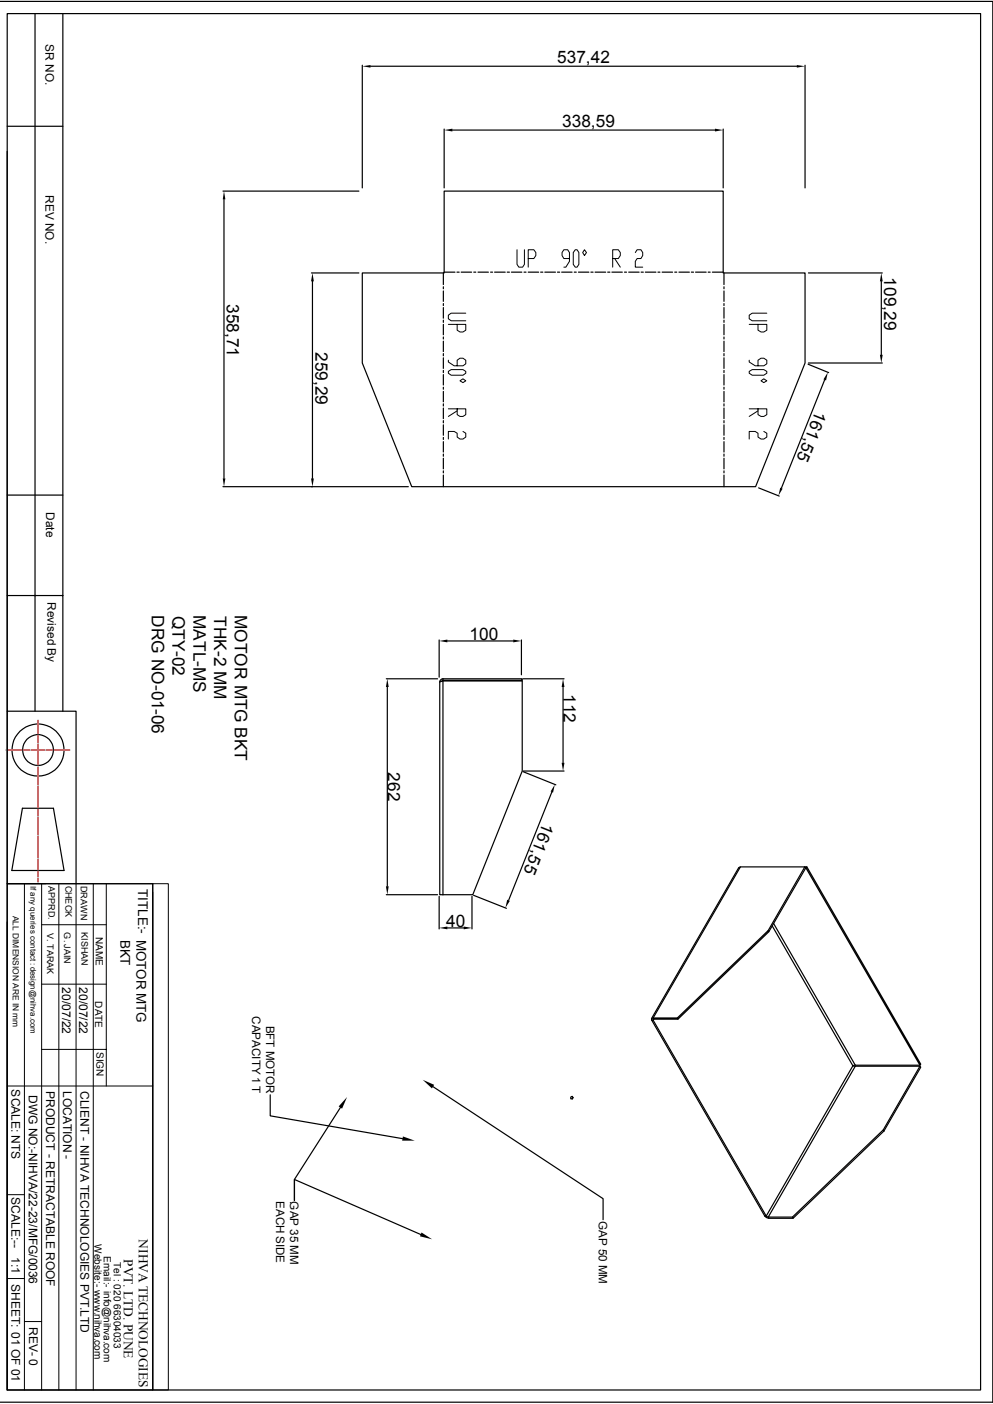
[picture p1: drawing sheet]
<svg xmlns="http://www.w3.org/2000/svg" width="210mm" height="297mm" viewBox="0 0 210 297" stroke-linecap="round" stroke-linejoin="round" font-family="sans-serif">
<g fill="none" stroke="#000" stroke-width=".25">
<path d="M0 .3h210v296.3h-210M1.5 2.9h205.9v291.1h-205.9zM7.4 2.9v147.6M13.3 2.9v147.6M76.6 13.8v26M78.4 14h90.1M170.3 13.8v26M1.5 32v118.5h14.6v36.4M1.5 26.7h11.8M93.9 27.3v12.5M95.7 27.5h55.5M153 27.3v12.5"/>
<path d="M47.2 40.4h28.7M47.4 42.2v59M65.9 57.7h10M66.1 59.5v41.7M93.8 57.7v2.5M93.9 40.4h59.1v17.3h17.3v19.1l-10.5 26.2h-72.7l-10.5-26.2v-19.1h17.3zM93.9 57.6h2.3M96.6 57.6h.5M97.5 57.6h2.2M100.2 57.6h.4M101.1 57.6h2.2M103.8 57.6h.4"/>
<path d="M104.6 57.6h2.2M107.3 57.6h.4M108.2 57.6h2.2M110.8 57.6h.5M111.7 57.6h2.2M114.3 57.6h.5M115.2 57.6h2.3M117.9 57.6h.5M118.8 57.6h2.2M121.5 57.6h.4M122.3 57.6h2.2M125 57.6h.4"/>
<path d="M125.9 57.6h2.2M128.5 57.6h.5M129.4 57.6h2.2M132.1 57.6h.4M133 57.6h2.2M135.6 57.6h.5M136.5 57.6h2.2M139.1 57.6h.5M140 57.6h2.2M142.7 57.6h.4M143.6 57.6h2.2M146.2 57.6h.5"/>
<path d="M147.1 57.6h2.3M149.8 57.6h.4M150.7 57.6h2.3M153.1 57.7v2.5M171 57.7h15.6M186.4 59.5v15.6M93.8 60.7v.4M93.8 61.6v2.2M93.8 64.2v.4M93.8 65.1v2.2M93.8 67.7v.5M93.8 68.6v2.2"/>
<path d="M93.8 71.3v.4M93.8 72.2v2.2M93.8 74.8v.5M93.8 75.7v2.2M93.8 78.4v.4M93.8 79.2v2.2M153.1 60.7v.4M153.1 61.6v2.2M153.1 64.2v.4M153.1 65.1v2.2M153.1 67.7v.5M153.1 68.6v2.2"/>
<path d="M153.1 71.3v.4M153.1 72.2v2.2M153.1 74.8v.5M153.1 75.7v2.2M153.1 78.4v.4M153.1 79.2v2.2M170.9 77l4.4 1.8M171 76.8h15.6M93.8 81.9v.4M93.8 82.8v2.2M93.8 85.4v.5M93.8 86.3v2.3"/>
<path d="M93.8 89v.5M93.8 89.9v2.2M93.8 92.5v.5M93.8 93.4v2.2M93.8 96.1v.4M93.8 96.9v2.3M93.8 99.6v.4M153.1 81.9v.4M153.1 82.8v2.2M153.1 85.4v.5M153.1 86.3v2.3M153.1 89v.5"/>
<path d="M153.1 89.9v2.2M153.1 92.5v.5M153.1 93.4v2.2M153.1 96.1v.4M153.1 96.9v2.3M153.1 99.6v.4M174.4 80.3l-9.1 23M1.5 104.7h11.8M47.2 103h39.2M93.8 100.5v2.5M153.1 100.5v2.5M160.4 103.2l4.4 1.7"/>
<path d="M1.5 126h11.8M92.9 135.4v7.9M94.6 135.6h13.9M110.3 135.4v7.3M1.5 150.5v36.4M81.7 143.6h10.8M81.9 145.3v42.2M93 144.3v45h.7M93.7 144.1h16.7v19l-10.4 26.2h-6.3M93.7 144.1l-.7 .2M93.7 143.6a.73 .73 0 0 0-.7 .7M93.7 143.6v.3l-.3 .2"/>
<path d="M93.7 143.6h16.7v.3h-16.7M93.7 144.1v45.2M110.7 143.6h8.6M119.1 145.3v16.1M4.7 171h6.6l2.2 13.1h-11zM110.6 163.2l7 2.8M110.7 163.1h8.6M116.7 167.6l-9.1 22.9M1.5 186.9h30.8v107.1h-30.8zM1.5 195v99M81.7 189.3h10.8M92.9 189.6v6.9"/>
<path d="M94.6 196.3h3.5M99.8 189.6v6.9M100.2 189.4l6.9 2.8M156.6 183.4l-.4 .2-18.4 31.9M162.5 196.8l7.7-13.4h-13.6l-18.5 31.9-.3 .2 .1 .3M163.3 195.9l17.1 29.6-18.3 31.8M163.6 195.4l17.3 29.9h13.7M170.4 183.6l.2-.2h-.4l.2 .2-7.8 13.5M170.6 183.4l24.1 41.7-.1 .2-24.1-41.7M137.8 215.8h.3l24 41.5h-.3zM138.1 215.6h.2l-.2 .2zM143.3 215.3l19.2-18.5 .1 .3-19.2 18.5z"/>
<path d="M143.3 215.3h-5.2l.2 .3h5.1M57.1 231.6v4.5l28 4.8M72 234.3l-9.7 15.2v4.5v-4.5l26.7 11.7M91.6 229.9l36 23.7v4.4M120.8 232.4l-.1-.3 .3-.2 .2 .3-.2 .3h-.3M121.2 232.2l-.1 .3M180.9 225.6h13.7l-7.8 13.4-19.2 18.5h-5.1zM180.9 225.3l-.5 .2 .5 .1M186.8 239l.1 .3M186.9 239.3l-19.2 18.4-.1-.2M194.6 225.6l.1 .2-7.8 13.5M161.8 257.2l.2 .3 .6 .2"/>
<path d="M162.1 257.2l.3 .3M162.5 257.5l.1 .2h5.1"/>
<circle cx="8" cy="158.7" r="5.5"/>
<circle cx="8.1" cy="158.7" r="3.3"/>
</g>
<g fill="#000">
<path d="M76.6 14l1.8-.2v.5zM168.5 13.8l1.8 .2-1.8 .3zM93.9 27.5l1.8-.3v.6zM151.2 27.2l1.8 .3-1.8 .3zM47.4 40.4l.3 1.8h-.6zM66.1 57.7l.3 1.8h-.6zM186.4 57.7l.3 1.8h-.6zM186.1 75.1h.6l-.3 1.7zM175.1 78.7l-.4 1.8-.5-.2zM47.1 101.2h.6l-.3 1.8zM65.8 101.2h.6l-.3 1.8zM165 103.2l.5 .2-.9 1.5z"/>
<path d="M92.9 135.6l1.7-.3v.6zM108.5 135.3l1.8 .3-1.8 .3zM81.9 143.6l.3 1.7h-.6zM119.1 143.6l.3 1.7h-.6zM117.3 165.9l-.3 1.8-.5-.3zM118.8 161.4h.6l-.3 1.7zM81.6 187.5h.6l-.3 1.8zM92.9 196.3l1.7-.3v.6zM98.1 196l1.7 .3-1.7 .3zM107.3 190.3l.5 .3-.9 1.5zM73.4 232.1l-1.1 2.4-.7-.4zM89.4 228.4l2.4 1.1-.4 .8z"/>
<path d="M85.2 240.4l2.5 .9h-2.7zM89.2 260.7l2.2 1.5-2.6-.7z"/>
</g>
<g fill="none" stroke="#000" stroke-width=".21">
<path d="M109.3 52.8v3.1l.4 .6h.8l.4-.6v-3.1M111.7 54.7h1.2l.4-.6v-.7l-.4-.6h-1.2v3.7M120.4 54.7h-1.1l-.4-.6v-.7l.4-.6h.8l.3 .6v1.9l-.7 1.2h-.4M121.7 52.8h.3l.4 .6v2.5l-.4 .6h-.3l-.5-.6v-2.5zM123.6 52.8l.4 .6-.4 .7-.4-.7zM129.6 54.7h1.2l.4-.6v-.7l-.4-.6h-1.2v3.7M130 54.7l1.2 1.8M134.4 53.4l.3-.6h.9l.3 .6v.7l-.3 .6h-.9l-.3 .6v1.2h1.5M94.8 78.6l.6-.4h2.5l.6 .4v.4l-.6 .4h-2.5l-.6-.4zM94.8 76.2v.4l1.3 .8h1.8l.6-.4v-.8l-.6-.4h-.6l-.6 .4v1.2M94.8 68.6h3.7v1.2l-.6 .4h-.6l-.6-.4v-1.2M98.5 66.3h-3.1l-.6 .4v.7l.6 .5h3.1"/>
<path d="M158.5 78.6l.6-.4h2.4l.7 .4v.4l-.7 .4h-2.4l-.6-.4zM158.5 68.6h3.7v1.2l-.7 .4h-.5l-.7-.4v-1.2M158.5 76.2v.4l1.2 .8h1.8l.7-.4v-.8l-.7-.4h-.5l-.7 .4v1.2M162.2 66.3h-3.1l-.6 .4v.7l.6 .5h3.1M94.8 86.5h3.7v1.2l-.6 .4h-.6l-.6-.4v-1.2M96.7 86.9l-1.9 1.2M97.3 80.6l.6-.5 .6 .5-.6 .3zM97.9 91.3l.6 .4v.8l-.6 .4h-.6l-.6-.4v-.8l-.6-.4h-1.3v1.6M158.5 86.5h3.7v1.2l-.7 .4h-.5l-.7-.4v-1.2M160.3 86.9l-1.8 1.2M161 80.6l.5-.5 .7 .5-.7 .3zM161.5 91.3l.7 .4v.8l-.7 .4h-.5l-.7-.4v-.8l-.6-.4h-1.2v1.6"/>
<path d="M1.5 186.9h30.8M5.2 186.9v107.1M8.8 186.9v107.1M8.8 195.6h13.7M12.4 186.9v107.1M16.1 186.9v107.1M19.7 186.9v107.1M22.5 186.9v42.8M32.3 186.9h3.3v107.1h-3.3zM32.3 188.7v105.3M8.8 208.2h13.7M1.5 229.7h30.8"/>
<path d="M8.8 222h13.7M1.5 252.7h3.7M1.5 270.5h3.7M5.2 279.6h3.6"/>
</g>
<g fill="none" stroke="#f00" stroke-width=".25">
<path d="M1.3 158.7h1.1M2.6 158.7h.2M3 158.7h1.1M4.4 158.7h.2M4.8 158.7h1.1M6.1 158.7h.3M6.6 158.7h1.1M7.9 158.7h.2M8 152.4v.8M8 153.4v.3M8 153.9v1.1M8 155.2v.2"/>
<path d="M8 155.7v1.1M8 157v.2M8 157.4v1.1M8 158.8v.2M8 159.2v1.1M8.3 158.7h1.1M9.7 158.7h.2M10.1 158.7h1.1M11.5 158.7h.2M11.9 158.7h1.1M13.2 158.7h.3M13.7 158.7h1.1"/>
<path d="M8 160.5v.2M8 161v1.1M8 162.3v.2M8 162.7v1.1M8 164v.3M8 164.5v1.1M8 165.8v.2M8 166.3v1.1M8 167.6v.2M8 168v1.2M8 169.4v.2M8 169.8v1.1"/>
<path d="M8 171.2v.2M8 171.6v1.1M8 172.9v.2M8 173.4v1.1M8 174.7v.2M8 175.1v1.1M8 176.4v.3M8 176.9v1.1M8 178.2v.2M8 178.6v1.2M8 180v.2M8 180.4v1.1"/>
<path d="M8 181.8v.2M8 182.2v1.1M8 183.5v.3M8 184v1.1M8 185.3v.2M8 185.8v.8"/>
</g>
<g font-size="3.6">
<text x="117.9" y="13.4">537,42</text>
<text x="118.9" y="26.9">338,59</text>
<text x="187" y="58.7" transform="rotate(90 187 58.7)">109,29</text>
<text x="48" y="64.3" transform="rotate(90 48 64.3)">358,71</text>
<text x="66.7" y="74.5" transform="rotate(90 66.7 74.5)">259,29</text>
<text x="172.5" y="86.7" transform="rotate(112 172.5 86.7)">161,5</text>
<text x="32.1" y="130.1" transform="rotate(90 32.1 130.1)">DRG NO-01-06</text>
<text x="36.5" y="130.2" transform="rotate(90 36.5 130.2)">QTY-02</text>
<text x="40.9" y="130.1" transform="rotate(90 40.9 130.1)">MATL-MS</text>
<text x="45.3" y="130.3" transform="rotate(90 45.3 130.3)">THK-2 MM</text>
<text x="49.7" y="130.1" transform="rotate(90 49.7 130.1)">MOTOR MTG BKT</text>
<text x="99.3" y="135.5">100</text>
<text x="119.2" y="146.8" transform="rotate(90 119.2 146.8)">112</text>
<text x="82" y="163.4" transform="rotate(90 82 163.4)">262</text>
<text x="114.8" y="173.9" transform="rotate(112 114.8 173.9)">161,5</text>
<text x="94.4" y="196.1">40</text>
</g>
<g font-size="2.8">
<text x="29.3" y="188.1" transform="rotate(90 29.3 188.1)">TITLE:- MOTOR MTG</text>
<text x="25.5" y="198.8" transform="rotate(90 25.5 198.8)">BKT</text>
<text x="29.3" y="262.2" transform="rotate(90 29.3 262.2)">NIHVA TECHNOLOGIES</text>
<text x="26.2" y="266.4" transform="rotate(90 26.2 266.4)">PVT. LTD. PUNE</text>
</g>
<g font-size="2.5">
<text x="9.7" y="9.4" transform="rotate(90 9.7 9.4)">SR NO.</text>
<text x="9.7" y="41.3" transform="rotate(90 9.7 41.3)">REV NO.</text>
<text x="9.8" y="108.3" transform="rotate(90 9.8 108.3)">Date</text>
<text x="10" y="127.4" transform="rotate(90 10 127.4)">Revised By</text>
<text x="13.1" y="208.9" transform="rotate(90 13.1 208.9)">20/07/22</text>
<text x="16.8" y="208.8" transform="rotate(90 16.8 208.8)">20/07/22</text>
<text x="53.3" y="215" transform="rotate(90 53.3 215)">CAPACITY 1 T</text>
<text x="56.3" y="217" transform="rotate(90 56.3 217)">BFT MOTOR</text>
<text x="2.5" y="230.5" transform="rotate(90 2.5 230.5)">SCALE: NTS</text>
<text x="6.1" y="231.6" transform="rotate(90 6.1 231.6)">DWG NO:-NIHVA/22-23/MFG/0036</text>
<text x="9.7" y="230.8" transform="rotate(90 9.7 230.8)">PRODUCT - RETRACTABLE ROOF</text>
<text x="13.4" y="230.8" transform="rotate(90 13.4 230.8)">LOCATION -</text>
<text x="17" y="230.8" transform="rotate(90 17 230.8)">CLIENT - NIHVA TECHNOLOGIES PVT.LTD</text>
<text x="2.5" y="253.3" transform="rotate(90 2.5 253.3)">SCALE:--</text>
<text x="58.4" y="254.1" transform="rotate(90 58.4 254.1)">EACH SIDE</text>
<text x="61.4" y="254.1" transform="rotate(90 61.4 254.1)">.</text>
<text x="61.4" y="254.2" transform="rotate(90 61.4 254.2)">GAP 35 MM</text>
<text x="126.7" y="258.2" transform="rotate(90 126.7 258.2)">GAP 50 MM</text>
<text x="2.5" y="265.9" transform="rotate(90 2.5 265.9)">1:1</text>
<text x="2.5" y="271.6" transform="rotate(90 2.5 271.6)">SHEET: 01 OF 01</text>
<text x="6.1" y="280.7" transform="rotate(90 6.1 280.7)">REV- 0</text>
</g>
<g font-size="2.1">
<text x="20.3" y="198.2" transform="rotate(90 20.3 198.2)">NAME</text>
<text x="20.2" y="211.8" transform="rotate(90 20.2 211.8)">DATE</text>
<text x="20.4" y="222.5" transform="rotate(90 20.4 222.5)">SIGN</text>
<text x="20" y="263.1" transform="rotate(90 20 263.1)">Website:- www.nihva.com</text>
<text x="21.9" y="265.7" transform="rotate(90 21.9 265.7)">Email:- info@nihva.com</text>
<text x="24" y="266.9" transform="rotate(90 24 266.9)">Tel : 020 66304033</text>
</g>
<g font-size="1.9">
<text x="10.3" y="187.4" transform="rotate(90 10.3 187.4)">APPRD.</text>
<text x="13.9" y="187.3" transform="rotate(90 13.9 187.3)">CHECK</text>
<text x="17.1" y="187.4" transform="rotate(90 17.1 187.4)">DRAWN</text>
<text x="9.9" y="197.4" transform="rotate(90 9.9 197.4)">V. TARAK</text>
<text x="13.5" y="197.2" transform="rotate(90 13.5 197.2)">G. JAIN</text>
<text x="17.2" y="197.2" transform="rotate(90 17.2 197.2)">KISHAN</text>
</g>
<text font-size="1.8" x="2.7" y="193.7" transform="rotate(90 2.7 193.7)">ALL DIMENSION ARE IN mm</text>
<text font-size="1.7" x="6.5" y="187.4" transform="rotate(90 6.5 187.4)">If any queries contact : design@nihva.com</text>
</svg>
